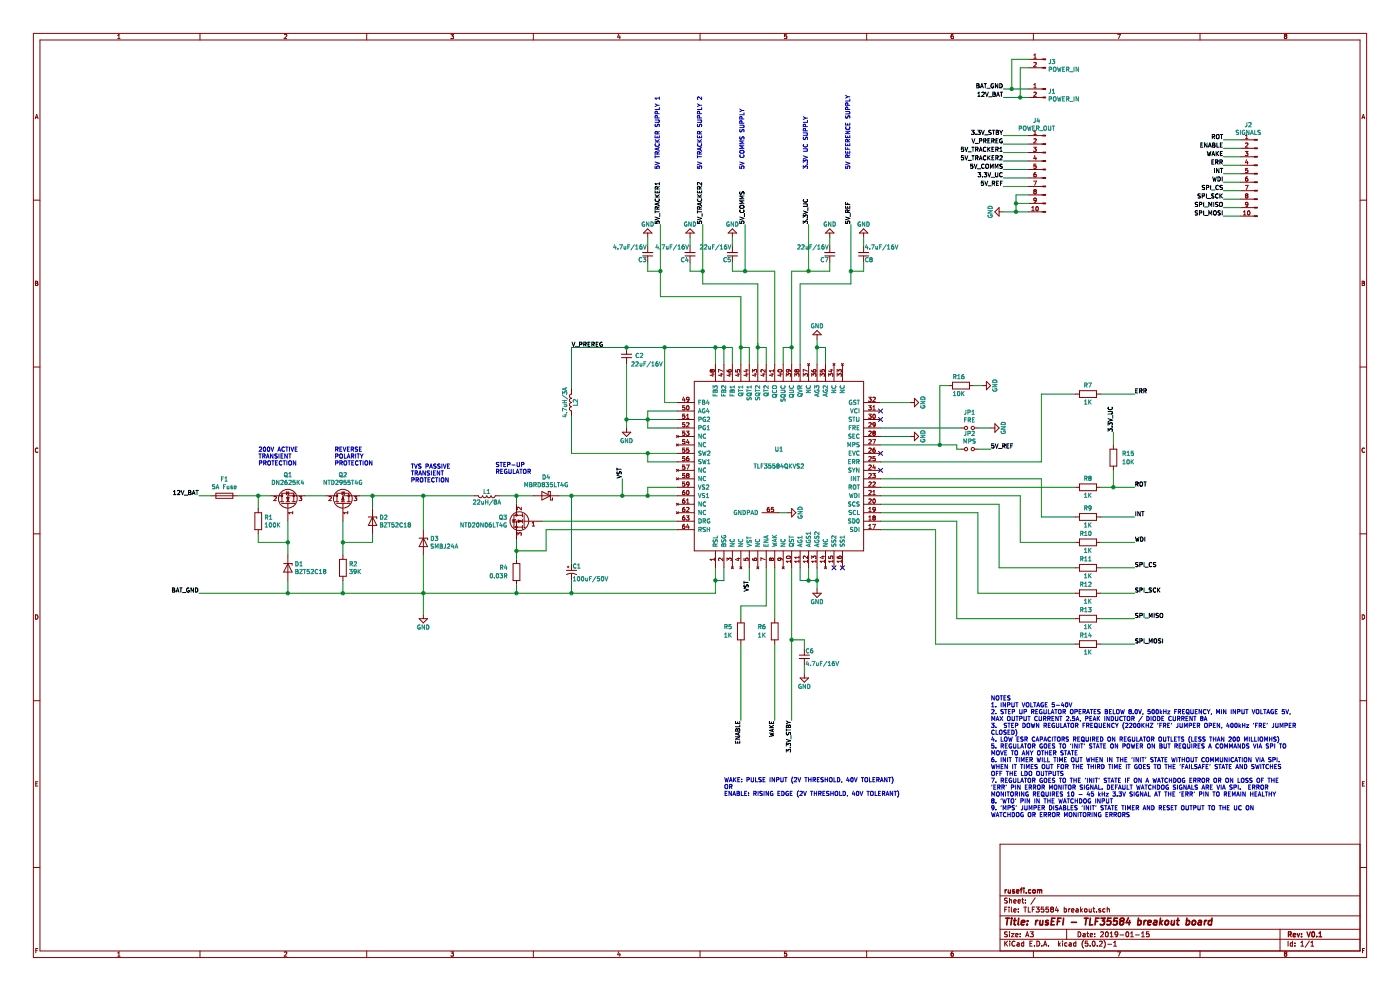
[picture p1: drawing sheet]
EESchema Schematic File Version 4
LIBS:TLF35584 breakout-cache
EELAYER 26 0
EELAYER END
$Descr A3 16535 11693
encoding utf-8
Sheet 1 1
Title "rusEFI - TLF35584 breakout board"
Date "2019-01-15"
Rev "V0.1"
Comp "rusefi.com"
Comment1 ""
Comment2 ""
Comment3 ""
Comment4 ""
$EndDescr
$Comp
L power:GND #PWR0103
U 1 1
P 9300 6050
F 0 "#PWR0103" H 9300 5800 50  0001 C CNN
F 1 "GND" H 9300 5900 50  0000 C CNN
F 2 "" H 9300 6050 50  0001 C CNN
F 3 "" H 9300 6050 50  0001 C CNN
	1    9300 6050
	0    -1   -1   0   
$EndComp
Wire Wire Line
	9300 6050 9200 6050
Wire Wire Line
	8000 5850 7650 5850
Wire Wire Line
	7650 5850 7650 5750
Wire Wire Line
	7650 5750 8000 5750
$Comp
L Device:CP1_Small C1
U 1 1
P 6750 6750
F 0 "C1" H 6760 6820 50  0000 L CNN
F 1 "100uF/50V" H 6760 6670 50  0000 L CNN
F 2 "Capacitors_SMD:CP_Elec_8x10.5" H 6750 6750 50  0001 C CNN
F 3 "" H 6750 6750 50  0001 C CNN
F 4 "CS1H101M-CRF10" H 0   0   50  0001 C CNN "Part #"
F 5 "Semtech" H 0   0   50  0001 C CNN "Part Manufacturer"
F 6 "Aluminium electrolytic cap" H 0   0   50  0001 C CNN "Specs"
	1    6750 6750
	1    0    0    -1  
$EndComp
$Comp
L Device:Fuse F1
U 1 1
P 2650 5850
F 0 "F1" V 2453 5850 50  0000 C CNN
F 1 "5A Fuse" V 2544 5850 50  0000 C CNN
F 2 "TL35584 breakout:Fuseholder_blade" V 2580 5850 50  0001 C CNN
F 3 "" H 2650 5850 50  0001 C CNN
F 4 "Keystone Electronics" V 2650 5850 50  0001 C CNN "Part Manufacturer"
F 5 "3557-15" V 2650 5850 50  0001 C CNN "Part #"
F 6 "or unbranded ebay equivalent" H 0   0   50  0001 C CNN "Specs"
	1    2650 5850
	0    1    1    0   
$EndComp
$Comp
L Device:Q_NMOS_GDS Q1
U 1 1
P 3400 5950
F 0 "Q1" V 3743 5950 50  0000 C CNN
F 1 "DN2625K4" V 3652 5950 50  0000 C CNN
F 2 "TO_SOT_Packages_SMD:TO-252-2" H 3600 6050 50  0001 C CNN
F 3 "" H 3400 5950 50  0001 C CNN
F 4 "N channel MOSFET (min 5A/200V)(STMicroelectronics - STD13NM60N)" H 0   0   50  0001 C CNN "Specs"
F 5 "DN2625K4-G" H 0   0   50  0001 C CNN "Part #"
F 6 "Microchip" H 0   0   50  0001 C CNN "Part Manufacturer"
	1    3400 5950
	0    -1   -1   0   
$EndComp
$Comp
L Device:D_Zener D1
U 1 1
P 3400 6700
F 0 "D1" V 3354 6779 50  0000 L CNN
F 1 "BZT52C18" V 3445 6779 50  0000 L CNN
F 2 "Diodes_SMD:D_SOD-123" H 3400 6700 50  0001 C CNN
F 3 "" H 3400 6700 50  0001 C CNN
F 4 "BZT52C18-7-F" H 0   0   50  0001 C CNN "Part #"
F 5 "Diodes Incorporated" H 0   0   50  0001 C CNN "Part Manufacturer"
F 6 "18V Zener diode" H 0   0   50  0001 C CNN "Specs"
	1    3400 6700
	0    1    1    0   
$EndComp
Wire Wire Line
	2800 5850 3050 5850
Wire Wire Line
	3050 6000 3050 5850
Connection ~ 3050 5850
Wire Wire Line
	3050 5850 3200 5850
$Comp
L Device:D_Zener D2
U 1 1
P 4400 6150
F 0 "D2" V 4354 6229 50  0000 L CNN
F 1 "BZT52C18" V 4445 6229 50  0000 L CNN
F 2 "Diodes_SMD:D_SOD-123" H 4400 6150 50  0001 C CNN
F 3 "" H 4400 6150 50  0001 C CNN
F 4 "BZT52C18-7-F" H 0   0   50  0001 C CNN "Part #"
F 5 "Diodes Incorporated" H 0   0   50  0001 C CNN "Part Manufacturer"
F 6 "18V Zener diode" H 0   0   50  0001 C CNN "Specs"
	1    4400 6150
	0    1    1    0   
$EndComp
Wire Wire Line
	3400 6150 3400 6400
Wire Wire Line
	3050 6400 3400 6400
Connection ~ 3400 6400
Wire Wire Line
	3400 6400 3400 6550
Wire Wire Line
	3400 6850 3400 7000
Wire Wire Line
	3400 7000 4050 7000
Wire Wire Line
	4050 6850 4050 7000
Connection ~ 4050 7000
Wire Wire Line
	4050 6550 4050 6400
Wire Wire Line
	3850 5850 3600 5850
Wire Wire Line
	4400 6300 4400 6400
Wire Wire Line
	4400 6400 4050 6400
Connection ~ 4050 6400
Wire Wire Line
	4050 6400 4050 6150
$Comp
L Device:D_Zener D3
U 1 1
P 5000 6400
F 0 "D3" V 4954 6479 50  0000 L CNN
F 1 "SMBJ24A" V 5045 6479 50  0000 L CNN
F 2 "Diodes_SMD:D_SMB" H 5000 6400 50  0001 C CNN
F 3 "" H 5000 6400 50  0001 C CNN
F 4 "SMBJ24A" H 0   0   50  0001 C CNN "Part #"
F 5 "(MDD) Jiangsu Yutai Elec" H 0   0   50  0001 C CNN "Part Manufacturer"
F 6 "24V TVS diode" H 0   0   50  0001 C CNN "Specs"
	1    5000 6400
	0    1    1    0   
$EndComp
Wire Wire Line
	4250 5850 4400 5850
Wire Wire Line
	5000 6250 5000 5850
Wire Wire Line
	4400 6000 4400 5850
Connection ~ 4400 5850
Wire Wire Line
	4400 5850 5000 5850
Wire Wire Line
	5000 6550 5000 7000
$Comp
L Device:L L1
U 1 1
P 5750 5850
F 0 "L1" V 5700 5850 50  0000 C CNN
F 1 "22uH/8A" V 5825 5850 50  0000 C CNN
F 2 "Inductors_THT:L_Toroid_Vertical_L22.4mm_W10.2mm_P7.90mm_Vishay_TJ4" H 5750 5850 50  0001 C CNN
F 3 "" H 5750 5850 50  0001 C CNN
F 4 "" H 0   0   50  0001 C CNN "Part #"
F 5 "" H 0   0   50  0001 C CNN "Part Manufacturer"
F 6 "Radial inductor" H 0   0   50  0001 C CNN "Specs"
	1    5750 5850
	0    1    1    0   
$EndComp
Wire Wire Line
	5600 5850 5000 5850
Connection ~ 5000 5850
Text Notes 3050 5500 0    50   ~ 0
200V ACTIVE \nTRANSIENT \nPROTECTION
Text Notes 3950 5500 0    50   ~ 0
REVERSE\nPOLARITY\nPROTECTION
$Comp
L Device:R R2
U 1 1
P 4050 6700
F 0 "R2" H 4120 6746 50  0000 L CNN
F 1 "39K" H 4120 6655 50  0000 L CNN
F 2 "Resistors_SMD:R_0805" V 3980 6700 50  0001 C CNN
F 3 "" H 4050 6700 50  0001 C CNN
	1    4050 6700
	1    0    0    -1  
$EndComp
$Comp
L Device:R R1
U 1 1
P 3050 6150
F 0 "R1" H 3120 6196 50  0000 L CNN
F 1 "100K" H 3120 6105 50  0000 L CNN
F 2 "Resistors_SMD:R_0805" V 2980 6150 50  0001 C CNN
F 3 "" H 3050 6150 50  0001 C CNN
	1    3050 6150
	1    0    0    -1  
$EndComp
Wire Wire Line
	3050 6300 3050 6400
Wire Wire Line
	2350 7000 3400 7000
Connection ~ 3400 7000
Wire Wire Line
	2350 5850 2500 5850
$Comp
L Device:R R4
U 1 1
P 6100 6750
F 0 "R4" H 6200 6700 50  0000 L CNN
F 1 "0.03R" H 6200 6800 50  0000 L CNN
F 2 "Resistors_SMD:R_2512" V 6030 6750 50  0001 C CNN
F 3 "" H 6100 6750 50  0001 C CNN
F 4 "Current sense resistor (min 2W)" H 0   0   50  0001 C CNN "Specs"
F 5 "CUM2512-24FR030" H 0   0   50  0001 C CNN "Part #"
F 6 "FORT" H 0   0   50  0001 C CNN "Part Manufacturer"
	1    6100 6750
	-1   0    0    1   
$EndComp
Wire Wire Line
	8550 6700 8550 6850
Wire Wire Line
	8450 6700 8450 6850
Wire Wire Line
	8450 6850 8550 6850
Wire Wire Line
	8000 6250 6450 6250
Wire Wire Line
	6100 5950 6100 5850
Wire Wire Line
	6400 6150 8000 6150
Wire Wire Line
	6100 6350 6100 6500
Wire Wire Line
	6100 6900 6100 7000
Wire Wire Line
	8450 6850 8450 7000
Wire Wire Line
	8450 7000 6750 7000
Connection ~ 8450 6850
Wire Wire Line
	6450 6250 6450 6500
Wire Wire Line
	6450 6500 6100 6500
Connection ~ 6100 6500
Wire Wire Line
	6100 6500 6100 6600
Wire Wire Line
	7650 5850 7350 5850
Connection ~ 7650 5850
Wire Wire Line
	6300 5850 6100 5850
Connection ~ 6100 5850
Wire Wire Line
	7350 5850 7350 5650
Connection ~ 7350 5850
Wire Wire Line
	7350 5850 6750 5850
Wire Wire Line
	8850 6850 8850 6700
Text Label 7350 5650 1    50   ~ 0
VST
Text Label 8850 6850 3    50   ~ 0
VST
Wire Wire Line
	9350 8500 9350 7550
$Comp
L Device:C_Small C6
U 1 1
P 9500 7750
F 0 "C6" H 9510 7820 50  0000 L CNN
F 1 "4.7uF/16V" H 9510 7670 50  0000 L CNN
F 2 "Capacitors_SMD:C_0805" H 9500 7750 50  0001 C CNN
F 3 "" H 9500 7750 50  0001 C CNN
F 4 "X5R/X7R low ESR 200 mohm max" H 0   0   50  0001 C CNN "Specs"
F 5 "CL21A475KOFNNNE" H 0   0   50  0001 C CNN "Part #"
F 6 "Samsung Electro-Mechanics" H 0   0   50  0001 C CNN "Part Manufacturer"
	1    9500 7750
	1    0    0    -1  
$EndComp
$Comp
L power:GND #PWR0105
U 1 1
P 9500 7950
F 0 "#PWR0105" H 9500 7700 50  0001 C CNN
F 1 "GND" H 9500 7800 50  0000 C CNN
F 2 "" H 9500 7950 50  0001 C CNN
F 3 "" H 9500 7950 50  0001 C CNN
	1    9500 7950
	1    0    0    -1  
$EndComp
Wire Wire Line
	9500 7950 9500 7850
Wire Wire Line
	9500 7650 9500 7550
Wire Wire Line
	9500 7550 9350 7550
Connection ~ 9350 7550
Wire Wire Line
	9350 7550 9350 6700
$Comp
L power:GND #PWR0106
U 1 1
P 9800 2800
F 0 "#PWR0106" H 9800 2550 50  0001 C CNN
F 1 "GND" H 9800 2650 50  0000 C CNN
F 2 "" H 9800 2800 50  0001 C CNN
F 3 "" H 9800 2800 50  0001 C CNN
	1    9800 2800
	-1   0    0    1   
$EndComp
Wire Wire Line
	9250 4300 9250 4100
Wire Wire Line
	9250 4100 9350 4100
Wire Wire Line
	9350 4100 9350 4300
Wire Wire Line
	8800 2650 8800 3200
$Comp
L Device:C_Small C5
U 1 1
P 8650 3000
F 0 "C5" H 8660 3070 50  0000 L CNN
F 1 "22uF/16V" H 8660 2920 50  0000 L CNN
F 2 "Capacitors_SMD:C_0805" H 8650 3000 50  0001 C CNN
F 3 "" H 8650 3000 50  0001 C CNN
F 4 "X5R/X7R low ESR 200 mohm max" H 0   0   50  0001 C CNN "Specs"
F 5 "CL21A226MOQNNNE" H 0   0   50  0001 C CNN "Part #"
F 6 "Samsung Electro-Mechanics" H 0   0   50  0001 C CNN "Part Manufacturer"
	1    8650 3000
	-1   0    0    1   
$EndComp
$Comp
L power:GND #PWR0107
U 1 1
P 8650 2800
F 0 "#PWR0107" H 8650 2550 50  0001 C CNN
F 1 "GND" H 8650 2650 50  0000 C CNN
F 2 "" H 8650 2800 50  0001 C CNN
F 3 "" H 8650 2800 50  0001 C CNN
	1    8650 2800
	-1   0    0    1   
$EndComp
Wire Wire Line
	8650 2800 8650 2900
Wire Wire Line
	8650 3100 8650 3200
Wire Wire Line
	8650 3200 8800 3200
Wire Wire Line
	8300 2650 8300 3200
$Comp
L Device:C_Small C4
U 1 1
P 8150 3000
F 0 "C4" H 8160 3070 50  0000 L CNN
F 1 "4.7uF/16V" H 8160 2920 50  0000 L CNN
F 2 "Capacitors_SMD:C_0805" H 8150 3000 50  0001 C CNN
F 3 "" H 8150 3000 50  0001 C CNN
F 4 "X5R/X7R low ESR 200 mohm max" H 0   0   50  0001 C CNN "Specs"
F 5 "CL21A475KOFNNNE" H 0   0   50  0001 C CNN "Part #"
F 6 "Samsung Electro-Mechanics" H 0   0   50  0001 C CNN "Part Manufacturer"
	1    8150 3000
	-1   0    0    1   
$EndComp
$Comp
L power:GND #PWR0108
U 1 1
P 8150 2800
F 0 "#PWR0108" H 8150 2550 50  0001 C CNN
F 1 "GND" H 8150 2650 50  0000 C CNN
F 2 "" H 8150 2800 50  0001 C CNN
F 3 "" H 8150 2800 50  0001 C CNN
	1    8150 2800
	-1   0    0    1   
$EndComp
Wire Wire Line
	8150 2800 8150 2900
Wire Wire Line
	8150 3100 8150 3200
Wire Wire Line
	8150 3200 8300 3200
Wire Wire Line
	7800 2650 7800 3200
$Comp
L Device:C_Small C3
U 1 1
P 7650 3000
F 0 "C3" H 7660 3070 50  0000 L CNN
F 1 "4.7uF/16V" H 7660 2920 50  0000 L CNN
F 2 "Capacitors_SMD:C_0805" H 7650 3000 50  0001 C CNN
F 3 "" H 7650 3000 50  0001 C CNN
F 4 "X5R/X7R low ESR 200 mohm max" H 0   0   50  0001 C CNN "Specs"
F 5 "CL21A475KOFNNNE" H 0   0   50  0001 C CNN "Part #"
F 6 "Samsung Electro-Mechanics" H 0   0   50  0001 C CNN "Part Manufacturer"
	1    7650 3000
	-1   0    0    1   
$EndComp
$Comp
L power:GND #PWR0109
U 1 1
P 7650 2800
F 0 "#PWR0109" H 7650 2550 50  0001 C CNN
F 1 "GND" H 7650 2650 50  0000 C CNN
F 2 "" H 7650 2800 50  0001 C CNN
F 3 "" H 7650 2800 50  0001 C CNN
	1    7650 2800
	-1   0    0    1   
$EndComp
Wire Wire Line
	7650 2800 7650 2900
Wire Wire Line
	7650 3100 7650 3200
Wire Wire Line
	7650 3200 7800 3200
Wire Wire Line
	8950 3350 8300 3350
Wire Wire Line
	8300 3350 8300 3200
Connection ~ 8300 3200
Wire Wire Line
	8750 3500 7800 3500
Wire Wire Line
	7800 3500 7800 3200
Connection ~ 7800 3200
$Comp
L Device:R R8
U 1 1
P 12850 5750
F 0 "R8" V 12950 5700 50  0000 L CNN
F 1 "1K" V 12750 5700 50  0000 L CNN
F 2 "Resistors_SMD:R_0805" V 12780 5750 50  0001 C CNN
F 3 "" H 12850 5750 50  0001 C CNN
	1    12850 5750
	0    -1   -1   0   
$EndComp
Wire Wire Line
	13000 5750 13150 5750
$Comp
L Device:R R15
U 1 1
P 13150 5400
F 0 "R15" H 13250 5450 50  0000 L CNN
F 1 "10K" H 13250 5350 50  0000 L CNN
F 2 "Resistors_SMD:R_0805" V 13080 5400 50  0001 C CNN
F 3 "" H 13150 5400 50  0001 C CNN
	1    13150 5400
	1    0    0    -1  
$EndComp
Wire Wire Line
	13150 5100 13150 5250
Wire Wire Line
	13150 5550 13150 5750
Connection ~ 13150 5750
Wire Wire Line
	13150 5750 13400 5750
Wire Wire Line
	10400 5650 12300 5650
Wire Wire Line
	12300 6100 12700 6100
Wire Wire Line
	10400 5950 11800 5950
Wire Wire Line
	11800 5950 11800 6700
Wire Wire Line
	11800 6700 12700 6700
Wire Wire Line
	12700 7000 11550 7000
Wire Wire Line
	11550 7000 11550 6050
Wire Wire Line
	11550 6050 10400 6050
Wire Wire Line
	10400 6150 11300 6150
Wire Wire Line
	11300 6150 11300 7300
Wire Wire Line
	11300 7300 12700 7300
Wire Wire Line
	11050 7600 11050 6250
Wire Wire Line
	11050 6250 10400 6250
Wire Wire Line
	11050 7600 12700 7600
$Comp
L Device:R R9
U 1 1
P 12850 6100
F 0 "R9" V 12950 6050 50  0000 L CNN
F 1 "1K" V 12750 6050 50  0000 L CNN
F 2 "Resistors_SMD:R_0805" V 12780 6100 50  0001 C CNN
F 3 "" H 12850 6100 50  0001 C CNN
	1    12850 6100
	0    -1   -1   0   
$EndComp
$Comp
L Device:R R11
U 1 1
P 12850 6700
F 0 "R11" V 12950 6650 50  0000 L CNN
F 1 "1K" V 12750 6650 50  0000 L CNN
F 2 "Resistors_SMD:R_0805" V 12780 6700 50  0001 C CNN
F 3 "" H 12850 6700 50  0001 C CNN
	1    12850 6700
	0    -1   -1   0   
$EndComp
$Comp
L Device:R R12
U 1 1
P 12850 7000
F 0 "R12" V 12950 6950 50  0000 L CNN
F 1 "1K" V 12750 6950 50  0000 L CNN
F 2 "Resistors_SMD:R_0805" V 12780 7000 50  0001 C CNN
F 3 "" H 12850 7000 50  0001 C CNN
	1    12850 7000
	0    -1   -1   0   
$EndComp
$Comp
L Device:R R13
U 1 1
P 12850 7300
F 0 "R13" V 12950 7250 50  0000 L CNN
F 1 "1K" V 12750 7250 50  0000 L CNN
F 2 "Resistors_SMD:R_0805" V 12780 7300 50  0001 C CNN
F 3 "" H 12850 7300 50  0001 C CNN
	1    12850 7300
	0    -1   -1   0   
$EndComp
$Comp
L Device:R R14
U 1 1
P 12850 7600
F 0 "R14" V 12950 7550 50  0000 L CNN
F 1 "1K" V 12750 7550 50  0000 L CNN
F 2 "Resistors_SMD:R_0805" V 12780 7600 50  0001 C CNN
F 3 "" H 12850 7600 50  0001 C CNN
	1    12850 7600
	0    -1   -1   0   
$EndComp
Wire Wire Line
	13400 7600 13000 7600
Wire Wire Line
	13400 7300 13000 7300
Wire Wire Line
	13400 7000 13000 7000
Wire Wire Line
	13400 6700 13000 6700
Wire Wire Line
	13400 6100 13000 6100
Wire Wire Line
	10400 5750 12700 5750
Wire Wire Line
	9650 6700 9650 6850
Wire Wire Line
	9450 6700 9450 6850
Wire Wire Line
	9450 6850 9550 6850
Connection ~ 9650 6850
Wire Wire Line
	9650 6850 9650 6950
Wire Wire Line
	9550 6700 9550 6850
Connection ~ 9550 6850
Wire Wire Line
	9550 6850 9650 6850
Wire Wire Line
	9650 4300 9650 4100
Connection ~ 9650 4100
Wire Wire Line
	9650 4100 9650 4000
Wire Wire Line
	9750 4300 9750 4100
Wire Wire Line
	9750 4100 9650 4100
$Comp
L Device:R R10
U 1 1
P 12850 6400
F 0 "R10" V 12950 6350 50  0000 L CNN
F 1 "1K" V 12750 6350 50  0000 L CNN
F 2 "Resistors_SMD:R_0805" V 12780 6400 50  0001 C CNN
F 3 "" H 12850 6400 50  0001 C CNN
	1    12850 6400
	0    -1   -1   0   
$EndComp
Wire Wire Line
	13400 6400 13000 6400
Wire Wire Line
	12300 5650 12300 6100
Wire Wire Line
	12050 6400 12050 5850
Wire Wire Line
	12050 5850 10400 5850
Wire Wire Line
	12050 6400 12700 6400
NoConn ~ 10400 5550
NoConn ~ 10400 5350
$Comp
L power:GND #PWR0112
U 1 1
P 10750 5150
F 0 "#PWR0112" H 10750 4900 50  0001 C CNN
F 1 "GND" H 10750 5000 50  0000 C CNN
F 2 "" H 10750 5150 50  0001 C CNN
F 3 "" H 10750 5150 50  0001 C CNN
	1    10750 5150
	0    -1   -1   0   
$EndComp
Wire Wire Line
	10400 5150 10750 5150
NoConn ~ 10400 4950
NoConn ~ 10400 4850
$Comp
L power:GND #PWR0113
U 1 1
P 10750 4750
F 0 "#PWR0113" H 10750 4500 50  0001 C CNN
F 1 "GND" H 10750 4600 50  0000 C CNN
F 2 "" H 10750 4750 50  0001 C CNN
F 3 "" H 10750 4750 50  0001 C CNN
	1    10750 4750
	0    -1   -1   0   
$EndComp
Wire Wire Line
	10050 2650 10050 3200
$Comp
L Device:C_Small C8
U 1 1
P 10200 3000
F 0 "C8" H 10210 3070 50  0000 L CNN
F 1 "4.7uF/16V" H 10210 2920 50  0000 L CNN
F 2 "Capacitors_SMD:C_0805" H 10200 3000 50  0001 C CNN
F 3 "" H 10200 3000 50  0001 C CNN
F 4 "X5R/X7R low ESR 200 mohm max" H 0   0   50  0001 C CNN "Specs"
F 5 "CL21A475KOFNNNE" H 0   0   50  0001 C CNN "Part #"
F 6 "Samsung Electro-Mechanics" H 0   0   50  0001 C CNN "Part Manufacturer"
	1    10200 3000
	1    0    0    1   
$EndComp
$Comp
L power:GND #PWR0114
U 1 1
P 10200 2800
F 0 "#PWR0114" H 10200 2550 50  0001 C CNN
F 1 "GND" H 10200 2650 50  0000 C CNN
F 2 "" H 10200 2800 50  0001 C CNN
F 3 "" H 10200 2800 50  0001 C CNN
	1    10200 2800
	1    0    0    1   
$EndComp
Wire Wire Line
	10200 2800 10200 2900
Wire Wire Line
	10200 3100 10200 3200
Wire Wire Line
	10200 3200 10050 3200
Wire Wire Line
	9450 4300 9450 3350
Wire Wire Line
	9450 3350 10050 3350
Wire Wire Line
	10050 3350 10050 3200
Connection ~ 10050 3200
Wire Wire Line
	8000 5450 7650 5450
Wire Wire Line
	7650 5450 7650 5350
Wire Wire Line
	7650 5350 8000 5350
Wire Wire Line
	8650 4300 8650 4100
Wire Wire Line
	8650 4100 8550 4100
Wire Wire Line
	8000 4750 7850 4750
Wire Wire Line
	7850 4750 7850 4100
Wire Wire Line
	8450 4300 8450 4100
Connection ~ 8450 4100
Wire Wire Line
	8450 4100 7850 4100
Wire Wire Line
	8550 4300 8550 4100
Connection ~ 8550 4100
Wire Wire Line
	8550 4100 8450 4100
Wire Wire Line
	8000 5050 7650 5050
Wire Wire Line
	7650 5050 7650 4950
Wire Wire Line
	7650 4950 8000 4950
$Comp
L power:GND #PWR0115
U 1 1
P 7400 5050
F 0 "#PWR0115" H 7400 4800 50  0001 C CNN
F 1 "GND" H 7400 4900 50  0000 C CNN
F 2 "" H 7400 5050 50  0001 C CNN
F 3 "" H 7400 5050 50  0001 C CNN
	1    7400 5050
	1    0    0    -1  
$EndComp
Connection ~ 7650 5350
$Comp
L Device:C_Small C2
U 1 1
P 7400 4200
F 0 "C2" H 7500 4200 50  0000 L CNN
F 1 "22uF/16V" H 7450 4300 50  0000 L CNN
F 2 "Capacitors_SMD:C_0805" H 7400 4200 50  0001 C CNN
F 3 "" H 7400 4200 50  0001 C CNN
F 4 "X5R/X7R low ESR 200 mohm max" H 0   0   50  0001 C CNN "Specs"
F 5 "CL21A226MOQNNNE" H 0   0   50  0001 C CNN "Part #"
F 6 "Samsung Electro-Mechanics" H 0   0   50  0001 C CNN "Part Manufacturer"
	1    7400 4200
	1    0    0    1   
$EndComp
Wire Wire Line
	7400 5050 7400 4950
Wire Wire Line
	7650 4950 7400 4950
Connection ~ 7650 4950
Connection ~ 7400 4950
Wire Wire Line
	7400 4950 7400 4300
Wire Wire Line
	7850 4100 7400 4100
Connection ~ 7850 4100
Connection ~ 7400 4100
$Comp
L Device:R R6
U 1 1
P 9150 7450
F 0 "R6" H 9250 7400 50  0000 L CNN
F 1 "1K" H 9250 7500 50  0000 L CNN
F 2 "Resistors_SMD:R_0805" V 9080 7450 50  0001 C CNN
F 3 "" H 9150 7450 50  0001 C CNN
	1    9150 7450
	-1   0    0    1   
$EndComp
Wire Wire Line
	9150 7600 9150 8500
Text Label 6750 4100 0    50   ~ 0
V_PREREG
$Comp
L power:GND #PWR0117
U 1 1
P 5000 7250
F 0 "#PWR0117" H 5000 7000 50  0001 C CNN
F 1 "GND" H 5000 7100 50  0000 C CNN
F 2 "" H 5000 7250 50  0001 C CNN
F 3 "" H 5000 7250 50  0001 C CNN
	1    5000 7250
	1    0    0    -1  
$EndComp
Wire Wire Line
	5000 7000 5000 7250
Text Notes 8800 2000 1    50   ~ 0
5V COMMS SUPPLY
Text Notes 9550 2000 1    50   ~ 0
3.3V UC SUPPLY
Text Notes 7800 2000 1    50   ~ 0
5V TRACKER SUPPLY 1
Wire Wire Line
	9150 4300 9150 3200
Wire Wire Line
	9150 3200 8800 3200
Connection ~ 8800 3200
Wire Wire Line
	8750 3500 8750 4100
Wire Wire Line
	8850 4300 8850 4100
Wire Wire Line
	8850 4100 8750 4100
Connection ~ 8750 4100
Wire Wire Line
	8750 4100 8750 4300
Wire Wire Line
	9050 4300 9050 4100
Wire Wire Line
	9050 4100 8950 4100
Connection ~ 8950 4100
Wire Wire Line
	9550 2650 9550 3200
$Comp
L Device:C_Small C7
U 1 1
P 9800 3000
F 0 "C7" H 9810 3070 50  0000 L CNN
F 1 "22uF/16V" H 9810 2920 50  0000 L CNN
F 2 "Capacitors_SMD:C_0805" H 9800 3000 50  0001 C CNN
F 3 "" H 9800 3000 50  0001 C CNN
F 4 "X5R/X7R low ESR 200 mohm max" H 0   0   50  0001 C CNN "Specs"
F 5 "CL21A226MOQNNNE" H 0   0   50  0001 C CNN "Part #"
F 6 "Samsung Electro-Mechanics" H 0   0   50  0001 C CNN "Part Manufacturer"
	1    9800 3000
	-1   0    0    1   
$EndComp
Wire Wire Line
	9800 3200 9800 3100
Wire Wire Line
	9550 3200 9800 3200
Wire Wire Line
	9800 2900 9800 2800
Wire Wire Line
	9350 4100 9350 3200
Wire Wire Line
	9350 3200 9550 3200
Connection ~ 9350 4100
Connection ~ 9550 3200
Wire Wire Line
	9150 6700 9150 7300
Wire Wire Line
	6750 5350 6750 4900
Wire Wire Line
	6750 5350 7650 5350
Wire Wire Line
	6750 4600 6750 4100
Wire Wire Line
	6750 4100 7400 4100
Text Notes 10050 2000 1    50   ~ 0
5V REFERENCE SUPPLY
$Comp
L Device:L L2
U 1 1
P 6750 4750
F 0 "L2" V 6700 4750 50  0000 C CNN
F 1 "4.7uH/3A" V 6825 4750 50  0000 C CNN
F 2 "TL35584 breakout:6.0X6.0X3.0" H 6750 4750 50  0001 C CNN
F 3 "" H 6750 4750 50  0001 C CNN
F 4 "(Shun Xiang Nuo Elec - SMNR6028-4R7MT)" H 0   0   50  0001 C CNN "Specs"
F 5 "SRN5040TA-4R7M" H 0   0   50  0001 C CNN "Part #"
F 6 "Bourns" H 0   0   50  0001 C CNN "Part Manufacturer"
	1    6750 4750
	-1   0    0    1   
$EndComp
Wire Wire Line
	6750 6650 6750 5850
Connection ~ 6750 5850
Wire Wire Line
	6750 5850 6600 5850
Wire Wire Line
	6750 6850 6750 7000
Connection ~ 6750 7000
Wire Wire Line
	6750 7000 6100 7000
Wire Wire Line
	5900 5850 6100 5850
Text Notes 8300 2000 1    50   ~ 0
5V TRACKER SUPPLY 2
NoConn ~ 9950 6700
NoConn ~ 9850 6700
Wire Wire Line
	12300 4650 12700 4650
$Comp
L Device:R R7
U 1 1
P 12850 4650
F 0 "R7" V 12950 4600 50  0000 L CNN
F 1 "1K" V 12750 4600 50  0000 L CNN
F 2 "Resistors_SMD:R_0805" V 12780 4650 50  0001 C CNN
F 3 "" H 12850 4650 50  0001 C CNN
	1    12850 4650
	0    -1   -1   0   
$EndComp
Wire Wire Line
	13400 4650 13000 4650
Wire Wire Line
	10400 5450 12300 5450
Wire Wire Line
	12300 5450 12300 4650
Text Notes 5850 5600 0    50   ~ 0
STEP-UP\nREGULATOR
$Comp
L Device:D_Schottky D4
U 1 1
P 6450 5850
F 0 "D4" H 6450 5634 50  0000 C CNN
F 1 "MBRD835LT4G" H 6450 5725 50  0000 C CNN
F 2 "TL35584 breakout:DPAK_Diode" H 6450 5850 50  0001 C CNN
F 3 "" H 6450 5850 50  0001 C CNN
F 4 "Schottky diode Min 8V/8A" H 6450 5850 50  0001 C CNN "Specs"
F 5 "MBRD835LT4G" H 0   0   50  0001 C CNN "Part #"
F 6 "ON Semicon" H 0   0   50  0001 C CNN "Part Manufacturer"
	1    6450 5850
	-1   0    0    1   
$EndComp
Text Notes 4850 5700 0    50   ~ 0
TVS PASSIVE\nTRANSIENT \nPROTECTION
$Comp
L Device:Q_NMOS_GDS Q3
U 1 1
P 6200 6150
F 0 "Q3" H 6406 6196 50  0000 L CNN
F 1 "NTD20N06LT4G" H 6406 6105 50  0000 L CNN
F 2 "TO_SOT_Packages_SMD:TO-252-3_TabPin2" H 6400 6250 50  0001 C CNN
F 3 "" H 6200 6150 50  0001 C CNN
F 4 "N channel MOSFET (min 8A/50V)" H 0   0   50  0001 C CNN "Specs"
F 5 "NTD20N06LT4G" H 0   0   50  0001 C CNN "Part #"
F 6 "ON Semicon" H 0   0   50  0001 C CNN "Part Manufacturer"
	1    6200 6150
	-1   0    0    -1  
$EndComp
$Comp
L Device:Q_PMOS_GDS Q2
U 1 1
P 4050 5950
F 0 "Q2" V 4393 5950 50  0000 C CNN
F 1 "NTD2955T4G" V 4302 5950 50  0000 C CNN
F 2 "TO_SOT_Packages_SMD:TO-252-3_TabPin2" H 4250 6050 50  0001 C CNN
F 3 "" H 4050 5950 50  0001 C CNN
F 4 "P channel MOSFET (min 5A/25V)" H 0   0   50  0001 C CNN "Specs"
F 5 "NTD2955T4G" H 0   0   50  0001 C CNN "Part #"
F 6 "ON Semicon" H 0   0   50  0001 C CNN "Part Manufacturer"
	1    4050 5950
	0    -1   -1   0   
$EndComp
$Comp
L TLF35584_breakout:TLF35584QKVS2 U1
U 1 1
P 9200 5450
F 0 "U1" H 9200 5600 50  0000 C CNN
F 1 "TLF35584QKVS2" H 9200 5400 50  0000 C CNN
F 2 "Housings_QFP:LQFP-64-1EP_10x10mm_Pitch0.5mm" H 8950 4600 50  0001 C CNN
F 3 "" H 8950 4600 50  0001 C CNN
	1    9200 5450
	1    0    0    -1  
$EndComp
Text Label 2350 5850 2    50   ~ 0
12V_BAT
Text Label 2350 7000 2    50   ~ 0
BAT_GND
Text Label 9150 8500 3    50   ~ 0
WAKE
Text Label 9350 8500 3    50   ~ 0
3.3V_STBY
Text Label 13400 4650 0    50   ~ 0
ERR
Text Label 13400 5750 0    50   ~ 0
ROT
Text Label 13400 6100 0    50   ~ 0
INT
Text Label 13400 6400 0    50   ~ 0
WDI
Text Label 13400 6700 0    50   ~ 0
SPI_CS
Text Label 13400 7000 0    50   ~ 0
SPI_SCK
Text Label 13400 7600 0    50   ~ 0
SPI_MOSI
Text Label 13400 7300 0    50   ~ 0
SPI_MISO
Wire Wire Line
	10400 4750 10750 4750
Text Label 10050 2650 1    50   ~ 0
5V_REF
Text Label 9550 2650 1    50   ~ 0
3.3V_UC
Text Label 8800 2650 1    50   ~ 0
5V_COMMS
Text Label 8300 2650 1    50   ~ 0
5V_TRACKER2
Text Label 7800 2650 1    50   ~ 0
5V_TRACKER1
Text Notes 8550 9400 0    50   ~ 0
WAKE: PULSE INPUT (2V THRESHOLD, 40V TOLERANT)\nOR\nENABLE: RISING EDGE (2V THRESHOLD, 40V TOLERANT)
$Comp
L Device:R R5
U 1 1
P 8750 7450
F 0 "R5" H 8850 7400 50  0000 L CNN
F 1 "1K" H 8850 7500 50  0000 L CNN
F 2 "Resistors_SMD:R_0805" V 8680 7450 50  0001 C CNN
F 3 "" H 8750 7450 50  0001 C CNN
	1    8750 7450
	-1   0    0    1   
$EndComp
Wire Wire Line
	8750 7600 8750 8500
Text Label 8750 8500 3    50   ~ 0
ENABLE
Wire Wire Line
	9050 7150 8750 7150
Wire Wire Line
	8750 7150 8750 7300
Wire Wire Line
	9050 6700 9050 7150
$Comp
L Device:Jumper_NO_Small JP1
U 1 1
P 11450 5050
F 0 "JP1" H 11450 5235 50  0000 C CNN
F 1 "FRE" H 11450 5144 50  0000 C CNN
F 2 "Pin_Headers:Pin_Header_Straight_1x02_Pitch2.54mm" H 11450 5050 50  0001 C CNN
F 3 "" H 11450 5050 50  0001 C CNN
	1    11450 5050
	1    0    0    -1  
$EndComp
$Comp
L power:GND #PWR0118
U 1 1
P 11700 5050
F 0 "#PWR0118" H 11700 4800 50  0001 C CNN
F 1 "GND" H 11700 4900 50  0000 C CNN
F 2 "" H 11700 5050 50  0001 C CNN
F 3 "" H 11700 5050 50  0001 C CNN
	1    11700 5050
	0    -1   -1   0   
$EndComp
Wire Wire Line
	10400 5050 11350 5050
Wire Wire Line
	11550 5050 11700 5050
Wire Wire Line
	8950 4050 8950 4100
Wire Wire Line
	8950 3350 8950 4100
Wire Wire Line
	8950 4100 8950 4300
$Comp
L Connector:Conn_01x10_Male J2
U 1 1
P 14850 2050
F 0 "J2" H 14956 2628 50  0000 C CNN
F 1 "SIGNALS" H 14956 2537 50  0000 C CNN
F 2 "Pin_Headers:Pin_Header_Straight_1x10_Pitch2.54mm" H 14850 2050 50  0001 C CNN
F 3 "" H 14850 2050 50  0001 C CNN
	1    14850 2050
	-1   0    0    -1  
$EndComp
Text Label 11850 1150 2    50   ~ 0
12V_BAT
Text Label 11850 1050 2    50   ~ 0
BAT_GND
Text Label 14450 1850 2    50   ~ 0
WAKE
Text Label 11850 1600 2    50   ~ 0
3.3V_STBY
Text Label 14450 1750 2    50   ~ 0
ENABLE
Text Label 14450 1950 2    50   ~ 0
ERR
Text Label 14450 1650 2    50   ~ 0
ROT
Text Label 14450 2050 2    50   ~ 0
INT
Text Label 14450 2150 2    50   ~ 0
WDI
Text Label 14450 2250 2    50   ~ 0
SPI_CS
Text Label 14450 2350 2    50   ~ 0
SPI_SCK
Text Label 14450 2550 2    50   ~ 0
SPI_MOSI
Text Label 14450 2450 2    50   ~ 0
SPI_MISO
Text Label 11850 1700 2    50   ~ 0
V_PREREG
Text Label 11850 2200 2    50   ~ 0
5V_REF
Text Label 11850 2100 2    50   ~ 0
3.3V_UC
Text Label 11850 2000 2    50   ~ 0
5V_COMMS
Text Label 11850 1900 2    50   ~ 0
5V_TRACKER2
Text Label 11850 1800 2    50   ~ 0
5V_TRACKER1
Wire Wire Line
	12150 1600 11850 1600
Wire Wire Line
	12150 1700 11850 1700
Wire Wire Line
	12150 1800 11850 1800
Wire Wire Line
	12150 1900 11850 1900
Wire Wire Line
	12150 2000 11850 2000
Wire Wire Line
	12150 2100 11850 2100
Wire Wire Line
	12150 2200 11850 2200
Wire Wire Line
	14650 1650 14450 1650
Wire Wire Line
	14450 1750 14650 1750
Wire Wire Line
	14650 1850 14450 1850
Wire Wire Line
	14650 1950 14450 1950
Wire Wire Line
	14650 2050 14450 2050
Wire Wire Line
	14650 2150 14450 2150
Wire Wire Line
	14650 2250 14450 2250
Wire Wire Line
	14650 2350 14450 2350
Wire Wire Line
	14650 2450 14450 2450
Wire Wire Line
	14650 2550 14450 2550
Text Label 13150 5100 1    50   ~ 0
3.3V_UC
Text Notes 11700 9650 0    50   ~ 0
NOTES\n1. INPUT VOLTAGE 5-40V\n2. STEP UP REGULATOR OPERATES BELOW 8.0V, 500kHz FREQUENCY, MIN INPUT VOLTAGE 5V,\nMAX OUTPUT CURRENT 2.5A, PEAK INDUCTOR / DIODE CURRENT 8A\n3.  STEP DOWN REGULATOR FREQUENCY (2200KHZ 'FRE' JUMPER OPEN, 400kHz 'FRE' JUMPER \nCLOSED)\n4. LOW ESR CAPACITORS REQUIRED ON REGULATOR OUTLETS (LESS THAN 200 MILLIOMHS)\n5. REGULATOR GOES TO 'INIT' STATE ON POWER ON BUT REQUIRES A COMMANDS VIA SPI TO\nMOVE TO ANY OTHER STATE\n6. INIT TIMER WILL TIME OUT WHEN IN THE 'INIT' STATE WITHOUT COMMUNICATION VIA SPI.\nWHEN IT TIMES OUT FOR THE THIRD TIME IT GOES TO THE 'FAILSAFE' STATE AND SWITCHES\nOFF THE LDO OUTPUTS\n7. REGULATOR GOES TO THE 'INIT' STATE IF ON A WATCHDOG ERROR OR ON LOSS OF THE\n'ERR' PIN ERROR MONITOR SIGNAL. DEFAULT WATCHDOG SIGNALS ARE VIA SPI.  ERROR \nMONITORING REQUIRES 10 - 45 kHz 3.3V SIGNAL AT THE 'ERR' PIN TO REMAIN HEALTHY\n8. 'WTO' PIN IN THE WATCHDOG INPUT\n9. 'MPS' JUMPER DISABLES 'INIT' STATE TIMER AND RESET OUTPUT TO THE UC ON\nWATCHDOG OR ERROR MONITORING ERRORS
Wire Wire Line
	10400 5250 11100 5250
$Comp
L Device:Jumper_NO_Small JP2
U 1 1
P 11450 5300
F 0 "JP2" H 11450 5485 50  0000 C CNN
F 1 "MPS" H 11450 5394 50  0000 C CNN
F 2 "Pin_Headers:Pin_Header_Straight_1x02_Pitch2.54mm" H 11450 5300 50  0001 C CNN
F 3 "" H 11450 5300 50  0001 C CNN
	1    11450 5300
	1    0    0    -1  
$EndComp
Wire Wire Line
	11550 5300 11700 5300
Wire Wire Line
	11300 5250 11300 5300
Wire Wire Line
	11300 5300 11350 5300
Text Label 11700 5300 0    50   ~ 0
5V_REF
$Comp
L Connector:Conn_01x02_Male J1
U 1 1
P 12350 1050
F 0 "J1" H 12322 1023 50  0000 R CNN
F 1 "POWER_IN" H 12322 932 50  0000 R CNN
F 2 "TL35584 breakout:TerminalBlock_bornier-2_P5.08mm" H 12350 1050 50  0001 C CNN
F 3 "" H 12350 1050 50  0001 C CNN
F 4 "or unbranded ebay equivalent" H 0   0   50  0001 C CNN "Specs"
	1    12350 1050
	-1   0    0    -1  
$EndComp
$Comp
L Connector:Conn_01x02_Male J3
U 1 1
P 12350 700
F 0 "J3" H 12322 673 50  0000 R CNN
F 1 "POWER_IN" H 12322 582 50  0000 R CNN
F 2 "Pin_Headers:Pin_Header_Straight_1x02_Pitch2.54mm" H 12350 700 50  0001 C CNN
F 3 "" H 12350 700 50  0001 C CNN
	1    12350 700 
	-1   0    0    -1  
$EndComp
Wire Wire Line
	12150 800  12050 800 
Wire Wire Line
	12150 700  11950 700 
Wire Wire Line
	11850 1050 11950 1050
Wire Wire Line
	11850 1150 12050 1150
Wire Wire Line
	12050 800  12050 1150
Connection ~ 12050 1150
Wire Wire Line
	12050 1150 12150 1150
Wire Wire Line
	11950 700  11950 1050
Connection ~ 11950 1050
Wire Wire Line
	11950 1050 12150 1050
$Comp
L Connector:Conn_01x10_Male J4
U 1 1
P 12350 2000
F 0 "J4" H 12456 2578 50  0000 C CNN
F 1 "POWER_OUT" H 12456 2487 50  0000 C CNN
F 2 "Pin_Headers:Pin_Header_Straight_1x10_Pitch2.54mm" H 12350 2000 50  0001 C CNN
F 3 "" H 12350 2000 50  0001 C CNN
	1    12350 2000
	-1   0    0    -1  
$EndComp
$Comp
L power:GND #PWR0110
U 1 1
P 11850 2500
F 0 "#PWR0110" H 11850 2250 50  0001 C CNN
F 1 "GND" H 11850 2350 50  0000 C CNN
F 2 "" H 11850 2500 50  0001 C CNN
F 3 "" H 11850 2500 50  0001 C CNN
	1    11850 2500
	0    1    -1   0   
$EndComp
Wire Wire Line
	11850 2500 12000 2500
Wire Wire Line
	12150 2400 12000 2400
Wire Wire Line
	12000 2400 12000 2500
Connection ~ 12000 2500
Wire Wire Line
	12000 2500 12150 2500
$Comp
L Device:R R16
U 1 1
P 11350 4550
F 0 "R16" V 11450 4500 50  0000 L CNN
F 1 "10K" V 11250 4500 50  0000 L CNN
F 2 "Resistors_SMD:R_0805" V 11280 4550 50  0001 C CNN
F 3 "" H 11350 4550 50  0001 C CNN
	1    11350 4550
	0    -1   -1   0   
$EndComp
$Comp
L power:GND #PWR0121
U 1 1
P 11600 4550
F 0 "#PWR0121" H 11600 4300 50  0001 C CNN
F 1 "GND" H 11600 4400 50  0000 C CNN
F 2 "" H 11600 4550 50  0001 C CNN
F 3 "" H 11600 4550 50  0001 C CNN
	1    11600 4550
	0    -1   -1   0   
$EndComp
Wire Wire Line
	11200 4550 11100 4550
Wire Wire Line
	11100 4550 11100 5250
Connection ~ 11100 5250
Wire Wire Line
	11100 5250 11300 5250
Wire Wire Line
	11600 4550 11500 4550
Connection ~ 5000 7000
Wire Wire Line
	4050 7000 5000 7000
Wire Wire Line
	7650 4850 7650 4950
Wire Wire Line
	7650 4850 8000 4850
$Comp
L power:GND #PWR0101
U 1 1
P 9650 6950
F 0 "#PWR0101" H 9650 6700 50  0001 C CNN
F 1 "GND" H 9650 6800 50  0000 C CNN
F 2 "" H 9650 6950 50  0001 C CNN
F 3 "" H 9650 6950 50  0001 C CNN
	1    9650 6950
	1    0    0    -1  
$EndComp
$Comp
L power:GND #PWR0102
U 1 1
P 9650 4000
F 0 "#PWR0102" H 9650 3750 50  0001 C CNN
F 1 "GND" H 9650 3850 50  0000 C CNN
F 2 "" H 9650 4000 50  0001 C CNN
F 3 "" H 9650 4000 50  0001 C CNN
	1    9650 4000
	-1   0    0    1   
$EndComp
Wire Wire Line
	12000 2400 12000 2300
Wire Wire Line
	12000 2300 12150 2300
Connection ~ 12000 2400
Wire Wire Line
	6100 7000 5000 7000
Connection ~ 6100 7000
$EndSCHEMATC
